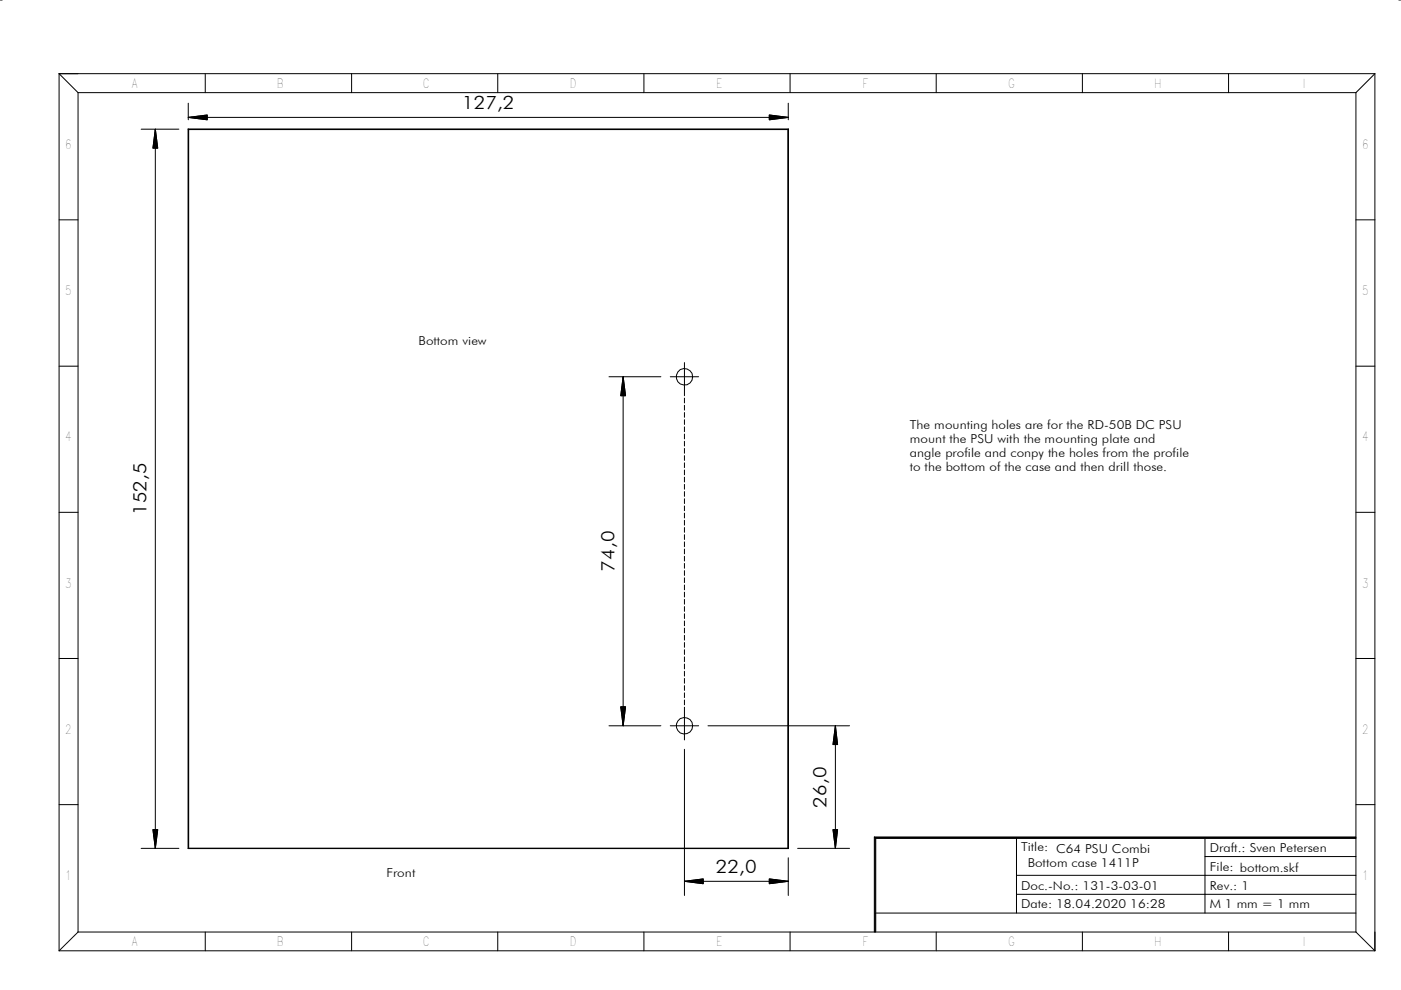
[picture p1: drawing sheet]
<svg xmlns="http://www.w3.org/2000/svg" width="297mm" height="210mm" viewBox="0 0 297 210" stroke-linecap="round" stroke-linejoin="round" font-family="sans-serif">
<g fill="none" stroke="#000" stroke-width=".21">
<path d="M0 0h.5M296.6 0h.4M12.5 15.6l4 4M12.5 15.6h279M12.5 15.6v186M16.5 19.6h271M16.5 19.6v178M43.5 15.6v4M74.5 15.6v4M105.5 15.6v4M136.5 15.6v4M167.5 15.6v4"/>
<path d="M198.5 15.6v4M229.5 15.6v4M260.5 15.6v4M287.5 19.6v178M291.5 15.6l-4 4M291.5 15.6v186M29.9 27.4h8M32.9 27.4l.5 4h-1zM32.9 27.4v152.5M39.9 27.3h127.3l-.2 .2h-127zM39.9 27.3l.1 .2v152.3l-.1 .1zM39.9 27.4h127.3"/>
<path d="M39.9 24.9l4-.5v1zM39.9 21.9v3.5M39.9 24.9h127.2M39.9 27.3v152.6M163.1 24.4l4 .5-4 .5zM167.1 27.3v152.6M167.1 21.9v3.5M167.2 27.3v152.6l-.2-.1v-152.3zM12.5 46.6h4M287.5 46.6h4M12.5 77.6h4M129.1 79.9h11"/>
<path d="M132.1 79.9l.5 4h-1zM132.1 79.9v74M142.1 79.9h6M145.1 76.9v7M287.5 77.6h4M145.1 84.4v1M145.1 85.9v1.1M145.1 87.5v1M145.1 89v1M145.1 90.5v1M145.1 92v1M145.1 93.6v1"/>
<path d="M145.1 95.1v1M145.1 96.6v1M145.1 98.1v1M145.1 99.7v1M12.5 108.6h4M145.1 101.2v1M145.1 102.7v1M145.1 104.2v1M145.1 105.7v1.1M145.1 107.3v1M145.1 108.8v1M145.1 110.3v1"/>
<path d="M145.1 111.8v1.1M145.1 113.4v1M145.1 114.9v1M145.1 116.4v1M145.1 117.9v1.1M145.1 119.5v1M287.5 108.6h4M12.5 139.6h4M145.1 121v1M145.1 122.5v1M145.1 124v1.1M145.1 125.6v1"/>
<path d="M145.1 127.1v1M145.1 128.6v1M145.1 130.1v1M145.1 131.7v1M145.1 133.2v1M145.1 134.7v1M145.1 136.2v1M145.1 137.8v1M145.1 139.3v1M287.5 139.6h4M129.1 153.9h11M131.6 149.9h1l-.5 4z"/>
<path d="M142.1 153.9h6M145.1 140.8v1M145.1 142.3v1M145.1 143.8v1.1M145.1 145.4v1M145.1 146.9v1M145.1 148.4v1M145.1 149.9v7M145.1 158.9v31M150.1 153.9h30M177.1 153.9l.5 4h-1zM177.1 153.9v26"/>
<path d="M12.5 170.6h4M29.9 179.9h8M32.4 175.9h1l-.5 4zM39.9 179.9h127.3zM39.9 179.9h127.3M169.1 179.9h11M176.6 175.9h1l-.5 4zM185.4 177.5l.3 .3v19.8h-.3zM185.4 177.5h102.1v.3h-101.8zM215.5 177.6v16M255.5 177.6v16M287.5 170.6h4"/>
<path d="M16.5 197.6l-4 4M16.5 197.6h271M43.5 197.6v4M74.5 197.6v4M105.5 197.6v4M136.5 197.6v4M145.1 186.9l4-.5v1zM145.1 186.9h22M163.1 186.4l4 .5-4 .5zM167.1 181.9v8M167.5 197.6v4M185.5 193.6h102"/>
<path d="M198.5 197.6v4M215.5 189.6h72M215.5 185.6h72M229.5 197.6v4M255.5 181.6h32M260.5 197.6v4M287.5 197.6l4 4M12.5 201.6h279"/>
<circle cx="145.1" cy="79.9" r="1.75"/>
<circle cx="145.1" cy="153.9" r="1.75"/>
</g>
<path d="M185.4 177.6h102.1M185.5 177.5v20.1" fill="none" stroke="#000" stroke-width=".3"/>
<path d="M32.9 27.4l.5 4h-1zM39.9 24.9l4-.5v1zM163.1 24.4l4 .5-4 .5zM132.1 79.9l.5 4h-1zM131.6 149.9h1l-.5 4zM177.1 153.9l.5 4h-1zM32.4 175.9h1l-.5 4zM176.6 175.9h1l-.5 4zM145.1 186.9l4-.5v1zM163.1 186.4l4 .5-4 .5z" fill="#000"/>
<g font-size="3.9">
<text x="98" y="23">127,2</text>
<text x="31.1" y="109.2" transform="rotate(-90 31.1 109.2)">152,5</text>
<text x="130.3" y="121.2" transform="rotate(-90 130.3 121.2)">74,0</text>
<text x="175.2" y="171.2" transform="rotate(-90 175.2 171.2)">26,0</text>
<text x="151.8" y="185">22,0</text>
</g>
<g font-size="2.7">
<text x="27.9" y="18.6">A</text>
<text x="58.7" y="18.6">B</text>
<text x="89.7" y="18.6">C</text>
<text x="120.8" y="18.6">D</text>
<text x="151.8" y="18.6">E</text>
<text x="182.9" y="18.6">F</text>
<text x="213.8" y="18.6">G</text>
<text x="244.7" y="18.6">H</text>
<text x="13.8" y="31.6">6</text>
<text x="288.8" y="31.6">6</text>
<text x="13.8" y="62.6">5</text>
<text x="288.8" y="62.6">5</text>
<text x="13.8" y="93.6">4</text>
<text x="288.8" y="93.6">4</text>
<text x="13.8" y="124.6">3</text>
<text x="288.8" y="124.6">3</text>
<text x="13.8" y="155.6">2</text>
<text x="288.8" y="155.6">2</text>
<text x="13.8" y="186.6">1</text>
<text x="288.8" y="186.6">1</text>
<text x="27.9" y="200.6">A</text>
<text x="58.7" y="200.6">B</text>
<text x="89.7" y="200.6">C</text>
<text x="120.8" y="200.6">D</text>
<text x="151.8" y="200.6">E</text>
<text x="182.9" y="200.6">F</text>
<text x="213.8" y="200.6">G</text>
<text x="244.7" y="200.6">H</text>
</g>
<g font-size="2.6">
<text x="88.7" y="73.2">Bottom view</text>
<text x="192.9" y="90.9">The mounting holes are for the RD-50B DC PSU</text>
<text x="192.9" y="93.9">mount the PSU with the mounting plate and</text>
<text x="192.9" y="96.9">angle profile and conpy the holes from the profile</text>
<text x="192.9" y="99.9">to the bottom of the case and then drill those.</text>
<text x="81.9" y="185.9">Front</text>
<text x="216.5" y="180.5">Title: C64 PSU Combi</text>
<text x="217.9" y="183.9">Bottom case 1411P</text>
<text x="256.5" y="180.6">Draft.: Sven Petersen</text>
<text x="256.5" y="184.6">File: bottom.skf</text>
<text x="216.5" y="188.6">Doc.-No.: 131-3-03-01</text>
<text x="256.5" y="188.6">Rev.: 1</text>
<text x="216.5" y="192.6">Date: 18.04.2020 16:28</text>
<text x="256.5" y="192.6">M 1 mm = 1 mm</text>
</g>
</svg>
